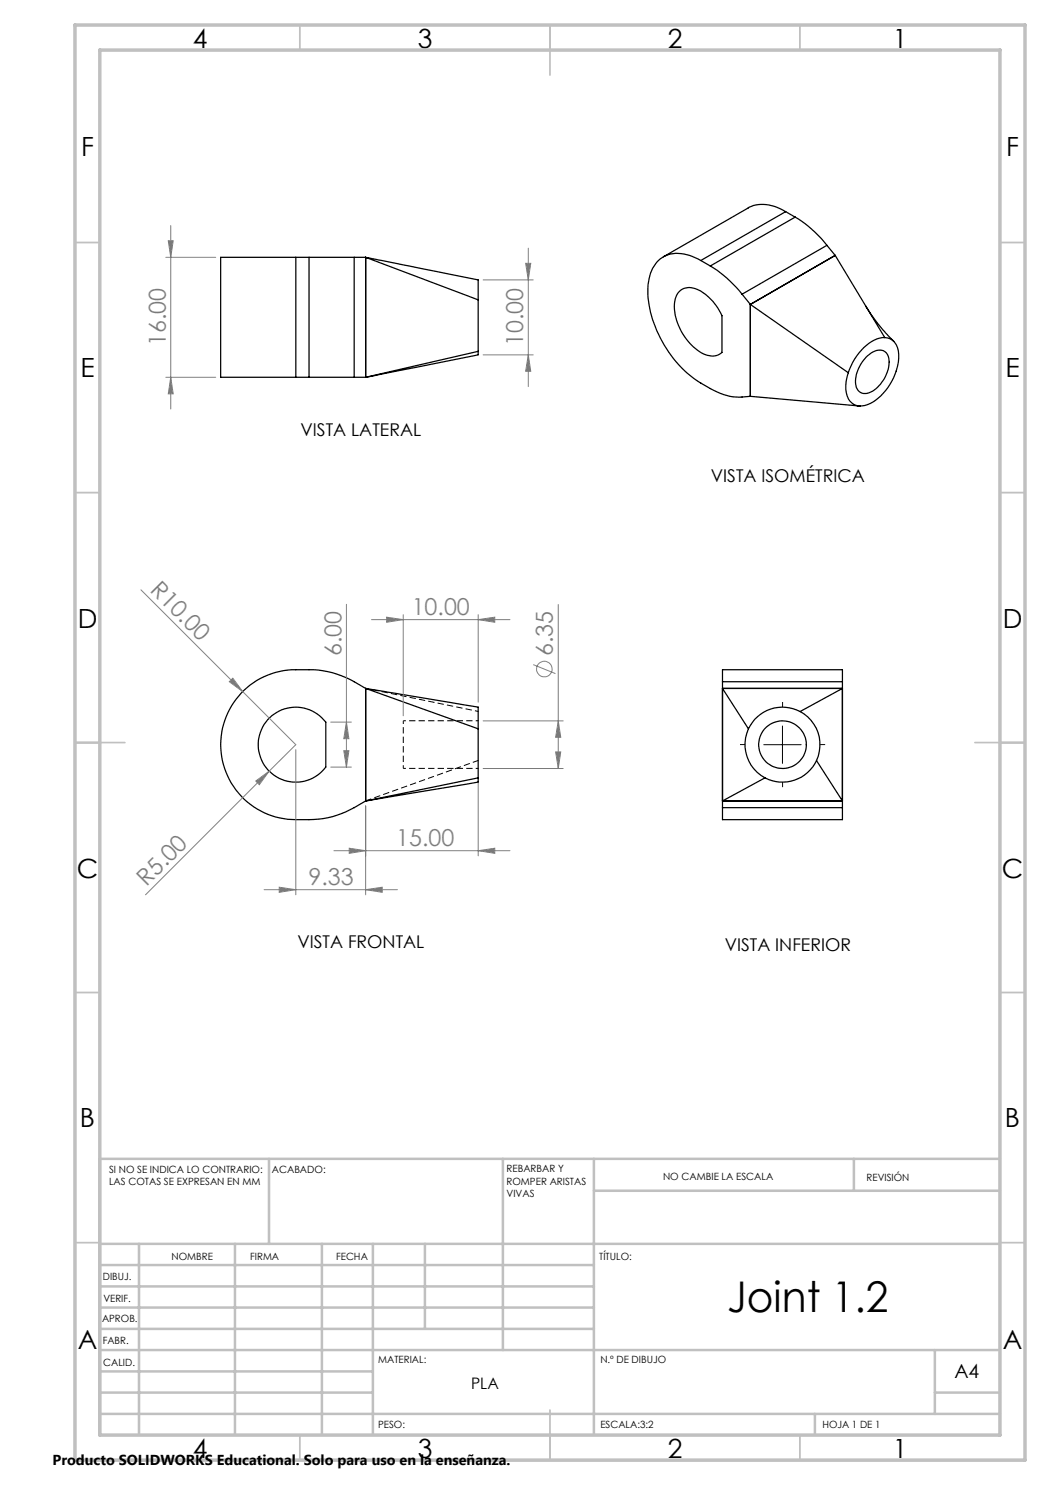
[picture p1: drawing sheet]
<svg xmlns="http://www.w3.org/2000/svg" width="210mm" height="297mm" viewBox="0 0 210 297" stroke-linecap="round" stroke-linejoin="round" font-family="sans-serif">
<path d="M73.2 137.7l22.5 4.6M80.7 144.2v9.5" fill="none" stroke="#000" stroke-width=".2" stroke-dasharray="1.3 .6" stroke-dashoffset=".6" stroke-linecap="butt"/>
<path d="M73.2 160.2l22.5-8.1" fill="none" stroke="#000" stroke-width=".2" stroke-dasharray="1.3 .6" stroke-dashoffset=".1" stroke-linecap="butt"/>
<path d="M73.5 160.1l-.3 .1" fill="none" stroke="#000" stroke-width=".2" stroke-dasharray="1.3 .6" stroke-linecap="butt"/>
<path d="M80.7 153.7h15M95.7 144.2h-15" fill="none" stroke="#000" stroke-width=".2" stroke-dasharray="1.3 .6" stroke-dashoffset=".8" stroke-linecap="butt"/>
<g fill="none" stroke="#000" stroke-width=".25">
<path d="M59.2 51.5h-15.1v24h15.1M59.2 51.5v24M59.2 51.5h2.6M61.8 51.5h9M61.8 51.5v24M70.8 51.5v24M70.8 51.5h2.3M73.1 51.5l22.5 4.5v4M73.1 51.5v24M73.1 51.5l22.5 8.5M95.6 60v10.3M135.7 58.5a3.3 3.3 0 0 1 4.5-.3 10.9 10.9 0 0 1 4.2 4.9v7.4a3.4 3.4 0 0 1-4.2 0 11.3 11.3 0 0 1-5.2-10.3l.3-1.1z"/>
<path d="M140.2 52.1a7.8 7.8 0 0 0-7.3-.8 7 7 0 0 0-3.3 6.3 23.4 23.4 0 0 0 10.6 19 16.2 16.2 0 0 0 6.4 2.8h1.2l2.3-.1M140.2 52.1l1.9 1.1M142.1 53.2a23.5 23.5 0 0 1 6.3 5.6M148.4 58.8l1.7 2.1M157.1 42.3a7.4 7.4 0 0 0-7.5-.7l-16.9 9.8M157.1 42.3l-16.9 9.8M157.1 42.3l1.9 1.1M159 43.4a23.5 23.5 0 0 1 6.4 5.7M159 43.4l-16.9 9.8M165.4 49.1l-17 9.7M165.4 49.1l1.6 2M167 51.1l-16.9 9.8"/>
<path d="M167 51.1l10 16.4M59.2 75.5h2.6M61.8 75.5h9M70.8 75.5h2.3M95.6 71l-22.5 4.5M95.6 70.3v.6M95.6 70.3l-22.5 5.2M150.1 60.9v18.4M150.1 60.9l19.6 13.6M150.1 79.3l21.9 1.9M169.7 74.5a6.1 6.1 0 0 0 .3 5.8 2.51 2.51 0 0 0 2 .9M173.1 61.2a35.5 35.5 0 0 0 5.7 7.1"/>
<path d="M173.2 71.4a3.6 3.6 0 0 1 3.4-1.3 2.53 2.53 0 0 1 1.2 3.1 6.7 6.7 0 0 1-4.6 5.5 1.97 1.97 0 0 1-2.1-2.2 7.5 7.5 0 0 1 2.1-5.1zM177 67.5a7 7 0 0 0-5.2 3.1l-1.3 1.9-.8 2M177 67.5a3.1 3.1 0 0 1 2.7 3.4 11.2 11.2 0 0 1-6.2 10l-1.5 .3M171.6 81.2h.1M73.1 137.7l22.5 3.7v4.4M73.1 137.7a20.5 20.5 0 0 0-13.9-3.8 15 15 0 0 0-15.1 15 15 15 0 0 0 15.1 15 20.5 20.5 0 0 0 13.9-3.7M73.1 137.7v22.5M73.1 137.7l22.5 8.1M144.5 136.3v-2.4h24v2.4M144.5 136.3v25.2M144.5 136.3h24M168.5 136.3v25.2"/>
<path d="M53.6 143.9a7.5 7.5 0 0 1 11.6 .5v9a7.5 7.5 0 0 1-10.8 1.3 7.5 7.5 0 0 1-.8-10.8zM95.6 155.6v.8l-22.5 3.8M95.6 145.8v9.8M95.6 155.6l-22.5 4.6M149.7 145.8a7.6 7.6 0 0 0 3.3 9.8M160 142.3a7.5 7.5 0 0 1 3.3 9.8M160 142.3a7.5 7.5 0 0 0-10.3 3.5M160 142.3l8.5-4.6h-24l5.2 8.1M163.3 152.1a7.5 7.5 0 0 1-10.3 3.5M163.3 152.1l5.2 8.1h-24l8.5-4.6M144.5 161.5v2.4h24v-2.4M144.5 161.5h24"/>
<circle cx="156.5" cy="148.9" r="4.8"/>
</g>
<g fill="none" stroke="#808080" stroke-width=".2">
<path d="M33.2 51.5h9.9M33.7 48.2h.9l-.5 3.3zM34.1 45.1v36.7M96.6 56h10M105.1 52.7h1.1l-.5 3.3zM105.7 49.6v27.7M33.2 75.5h9.9M34.1 75.5l.5 3.3h-.9zM96.6 71h10M105.7 71l.5 3.3h-1.1zM28.2 118l20.3 20.3M45.9 136.3l.7-.7 1.9 2.7z"/>
<path d="M48.5 138.3l10.7 10.6-5.4 5.3M69.3 120.9v32.5M74.3 123.9h27.7M77.3 123.4l3.3 .5-3.3 .6zM80.6 122.9v20.3M95.6 123.9l3.4-.5v1.1zM95.6 122.9v17.5M106.6 132.9l4.5 1.8M111.7 120.9v32.8M51.2 156.2l2.6-2-1.9 2.7zM53.8 154.2l-24.7 24.8M59.2 149.9v29.1"/>
<path d="M66.1 153.4h4.2M66.1 144.4h4.2M68.8 150.1h1l-.5 3.3zM69.3 144.4l.5 3.3h-1zM95.6 156.6v14.6M96.6 144.2h16M96.6 153.7h16M111.1 150.4h1l-.4 3.3zM111.7 144.2l.4 3.3h-1zM52.8 177.9h26.7M55.8 177.4l3.4 .5-3.4 .6zM66.8 170.1h35.2"/>
<path d="M69.9 169.6l3.2 .5-3.2 .6zM73.1 177.9l3.3-.5v1.1zM73.1 161.2v17.8M95.6 170.1l3.4-.5v1.1z"/>
<circle cx="108.9" cy="133.8" r="1.55"/>
</g>
<path d="M149 148.9h-1M156.5 141.4v-1M156.5 156.4v1M164 148.9h1" fill="none" stroke="#000" stroke-width=".2" stroke-dasharray="15.2 1.3 1.3 1.3" stroke-linecap="butt"/>
<path d="M152.8 148.9h7.4M156.5 145.2v7.5" fill="none" stroke="#000" stroke-width=".2"/>
<g fill="none" stroke="#c0c0c0" stroke-width=".35">
<path d="M60 5v5M110 5v10M160 5v5M15 48.5h5M200 48.5h5M15 98.5h5M200 98.5h5M15 148.5h10M195 148.5h10M15 198.5h5M200 198.5h5M15 248.5h5"/>
<path d="M200 248.5h5M60 287v5M110 282v10M160 287v5"/>
</g>
<g fill="none" stroke="#c0c0c0" stroke-width=".5">
<path d="M53.8 231.8v17M100.6 231.8v38.2M118.8 231.8v55.2M118.8 238.2h81.2M170.8 231.8v6.4M200 231.8h-180v55.2M20 248.8h180M20 257.3h98.8M20 253h98.8M27.8 248.8v38.2M47 248.8v38.2M64.4 248.8v38.2"/>
<path d="M74.6 248.8v38.2M85 248.8v17M20 265.8h98.8M20 261.5h98.8M20 278.5h54.6M20 274.3h54.6M20 270h180M187 278.5h13M187 270v12.8M20 282.8h180M163 282.8v4.2"/>
</g>
<path d="M15 5h190v287h-190zM20 10h180v277h-180z" fill="none" stroke="#c0c0c0" stroke-width=".7"/>
<g fill="#808080">
<path d="M45.9 136.3l.7-.7 1.9 2.7z"/>
<path d="M51.2 156.2l2.6-2-1.9 2.7z"/>
<path d="M95.6 123.9l3.4-.5v1.1zM77.3 123.4l3.3 .5-3.3 .6zM95.6 170.1l3.4-.5v1.1zM69.9 169.6l3.2 .5-3.2 .6zM73.1 177.9l3.3-.5v1.1zM55.8 177.4l3.4 .5-3.4 .6z"/>
<path d="M68.8 150.1h1l-.5 3.3zM69.3 144.4l.5 3.3h-1z"/>
<path d="M105.1 52.7h1.1l-.5 3.3zM105.7 71l.5 3.3h-1.1z"/>
<path d="M111.7 144.2l.4 3.3h-1zM111.1 150.4h1l-.4 3.3zM33.7 48.2h.9l-.5 3.3zM34.1 75.5l.5 3.3h-.9z"/>
</g>
<text font-size="8.5" x="145.4" y="262.5">Joint 1.2</text>
<g font-size="5.3">
<text x="38.5" y="9.5">4</text>
<text x="83.5" y="9.5">3</text>
<text x="133.6" y="9.5">2</text>
<text x="178.6" y="9.5">1</text>
<text x="16.2" y="31.2">F</text>
<text x="201.2" y="31.2">F</text>
<text x="16.1" y="75.5">E</text>
<text x="201.1" y="75.5">E</text>
<text x="15.5" y="125.5">D</text>
<text x="200.5" y="125.5">D</text>
<text x="15.4" y="175.5">C</text>
<text x="200.4" y="175.5">C</text>
<text x="16" y="225.5">B</text>
<text x="201" y="225.5">B</text>
<text x="15.5" y="269.7">A</text>
<text x="200.5" y="269.7">A</text>
<text x="38.5" y="291.5">4</text>
<text x="83.5" y="291.5">3</text>
<text x="133.6" y="291.5">2</text>
<text x="178.6" y="291.5">1</text>
</g>
<g font-size="4.7" fill="#808080">
<text x="33.2" y="69.3" transform="rotate(-90 33.2 69.3)">16.00</text>
<text x="104.6" y="69.3" transform="rotate(-90 104.6 69.3)">10.00</text>
<text x="29.8" y="118.2" transform="rotate(45 29.8 118.2)">R10.00</text>
<text x="82.3" y="122.9">10.00</text>
<text x="68.3" y="131.2" transform="rotate(-90 68.3 131.2)">6.00</text>
<text x="110.6" y="131.2" transform="rotate(-90 110.6 131.2)">6.35</text>
<text x="79.3" y="169.1">15.00</text>
<text x="29.3" y="177.3" transform="rotate(-45 29.3 177.3)">R5.00</text>
<text x="61.7" y="176.9">9.33</text>
</g>
<text font-size="3.9" x="190.9" y="275.5">A4</text>
<g font-size="3.5">
<text x="60.1" y="87.1">VISTA LATERAL</text>
<text x="142.2" y="96.4">VISTA ISOMÉTRICA</text>
<text x="59.5" y="189.7">VISTA FRONTAL</text>
<text x="144.9" y="190.1">VISTA INFERIOR</text>
</g>
<text font-size="3.2" x="94.2" y="277.9">PLA</text>
<text font-size="2.9" x="10.5" y="292.9">Producto SOLIDWORKS Educational. Solo para uso en la enseñanza.</text>
<g font-size="2">
<text x="21.8" y="234.6">SI NO SE INDICA LO CONTRARIO:</text>
<text x="21.8" y="237.1">LAS COTAS SE EXPRESAN EN MM</text>
<text x="54.4" y="234.6">ACABADO:</text>
<text x="101.3" y="234.5">REBARBAR Y</text>
<text x="101.3" y="237">ROMPER ARISTAS</text>
<text x="101.3" y="239.5">VIVAS</text>
<text x="132.6" y="236">NO CAMBIE LA ESCALA</text>
<text x="173.3" y="236.2">REVISIÓN</text>
<text x="34.3" y="252">NOMBRE</text>
<text x="50" y="251.9">FIRMA</text>
<text x="67.2" y="251.9">FECHA</text>
<text x="119.9" y="251.9">TÍTULO:</text>
<text x="20.6" y="256.1">DIBUJ.</text>
<text x="20.7" y="260.3">VERIF.</text>
<text x="20.4" y="264.4">APROB.</text>
<text x="20.5" y="268.8">FABR.</text>
<text x="20.7" y="273.1">CALID.</text>
<text x="75.6" y="272.5">MATERIAL:</text>
<text x="120.1" y="272.5">N.º DE DIBUJO</text>
<text x="75.6" y="285.5">PESO:</text>
<text x="120.1" y="285.6">ESCALA:3:2</text>
<text x="164.5" y="285.6">HOJA 1 DE 1</text>
</g>
</svg>
